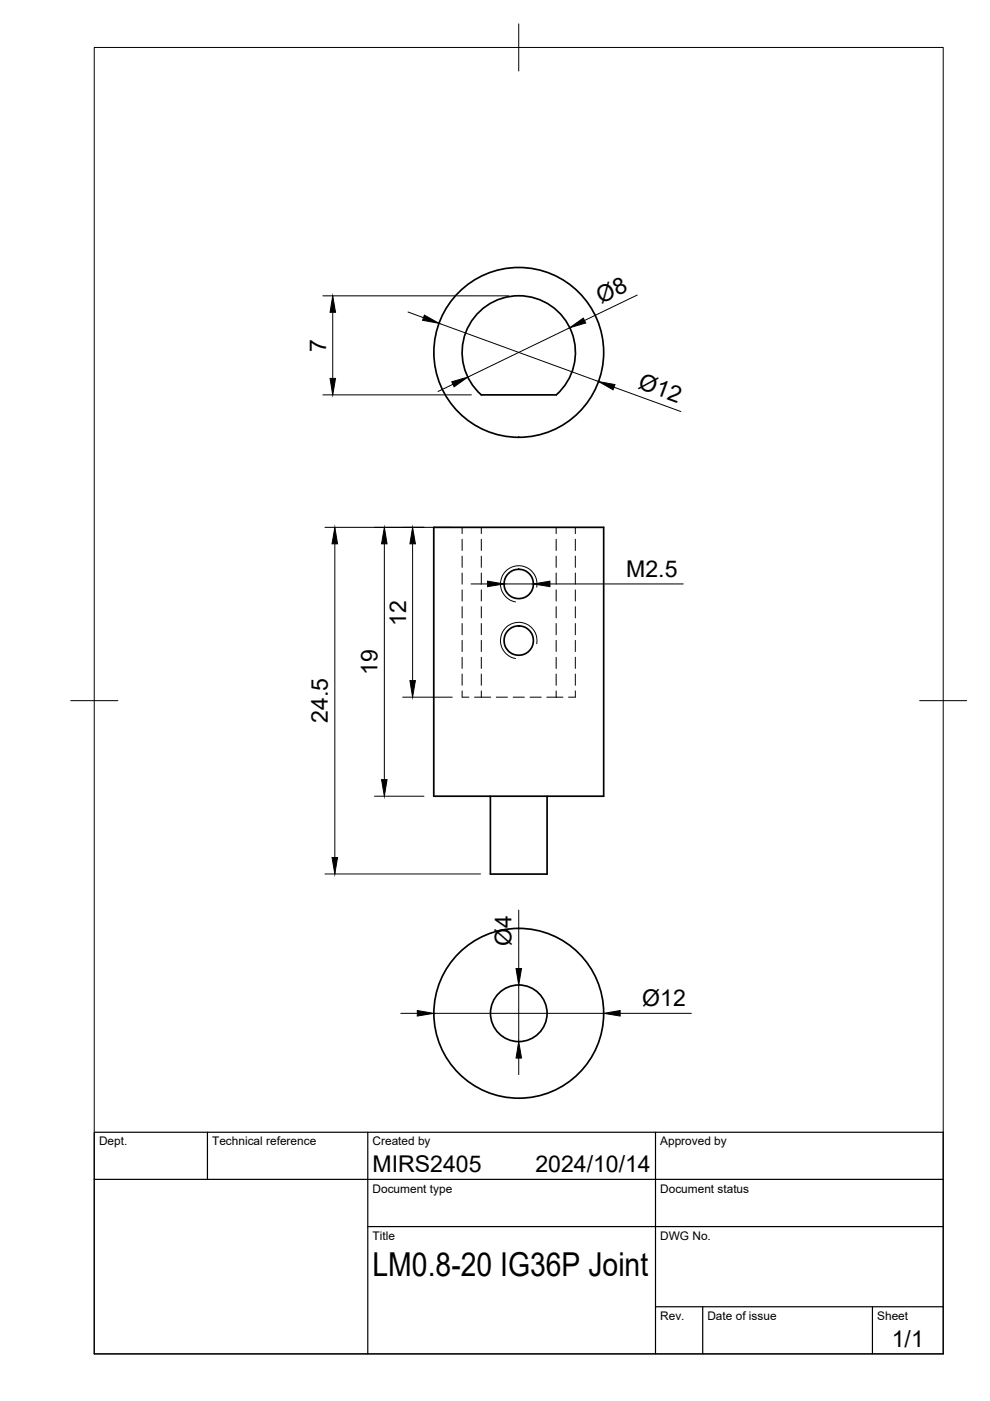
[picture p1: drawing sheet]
<svg xmlns="http://www.w3.org/2000/svg" width="210mm" height="297mm" viewBox="0 0 210 297" stroke-linecap="round" stroke-linejoin="round" font-family="sans-serif">
<!-- layer: Visible -->
<g fill="none" stroke="#000" stroke-width=".36">
<path d="M102 83.7h15.9M117.9 83.7a12 12 0 0 0 .8-17.3 12 12 0 0 0-17.4 0 12 12 0 0 0 .7 17.3M92 111.8h36v57h-36zM104 168.8v16.5h12v-16.5"/>
<circle cx="110" cy="74.7" r="18"/>
<circle cx="110" cy="123.8" r="3.1"/>
<circle cx="110" cy="135.8" r="3.1"/>
<circle cx="110" cy="214.8" r="18"/>
<circle cx="110" cy="214.8" r="6"/>
</g>
<!-- layer: Hidden -->
<g fill="none" stroke="#000" stroke-width=".21">
<path d="M98 111.8v1.3M98 114.3v2.4M98 117.9v2.4M102 111.8v1.3M102 114.3v2.4M102 117.9v2.4M117.9 111.8v1.3M117.9 114.3v2.4M117.9 117.9v2.4M122 111.8v1.3M122 114.3v2.4M122 117.9v2.4"/>
<path d="M98 121.5v2.4M98 125.1v2.3M98 128.6v2.4M98 132.2v2.4M98 135.8v2.3M98 139.3v2.4M102 121.5v2.4M102 125.1v2.3M102 128.6v2.4M102 132.2v2.4M102 135.8v2.3M102 139.3v2.4"/>
<path d="M117.9 121.5v2.4M117.9 125.1v2.3M117.9 128.6v2.4M117.9 132.2v2.4M117.9 135.8v2.3M117.9 139.3v2.4M122 121.5v2.4M122 125.1v2.3M122 128.6v2.4M122 132.2v2.4M122 135.8v2.3M122 139.3v2.4"/>
<path d="M98 146.5v1.3h1.4M98 142.9v2.4M100.6 147.8h1.4M102 147.8h2M102 142.9v2.4M102 146.5v1.3M105.2 147.8h2.4M108.8 147.8h2.4M112.4 147.8h2.3M115.9 147.8h2M117.9 147.8h1.5M117.9 142.9v2.4"/>
<path d="M117.9 146.5v1.3M122 146.5v1.3h-1.5M122 142.9v2.4"/>
</g>
<!-- layer: Visible Narrow -->
<path d="M113.8 124.5a3.9 3.9 0 0 0-3.1-4.5 3.9 3.9 0 0 0-4.5 3.1 3.9 3.9 0 0 0 3.1 4.5M113.8 136.5a3.9 3.9 0 0 0-3.1-4.5 3.9 3.9 0 0 0-4.5 3.1 3.9 3.9 0 0 0 3.1 4.5" fill="none" stroke="#000" stroke-width=".21"/>
<!-- layer: BORDER -->
<path d="M20 10.1h180v276.9h-180zM110 5.1v10M15 148.6h10M195 148.6h10" fill="none" stroke="#000" stroke-width=".21"/>
<!-- layer: TITLEBLOCK -->
<path d="M20 240.1h180v46.9h-180zM20 250h180M44 240.1v9.9M78 240.1v46.9M139 240.1v46.9M78 260.1h122M139 277.1h61M149 277.1v9.9M185 277.1v9.9" fill="none" stroke="#000" stroke-width=".25"/>
<!-- layer: FD_Dimensions -->
<g fill="none" stroke="#000" stroke-width=".21">
<path d="M68.5 62.7h39.4M70.5 66.2v14M86.5 66.2l3.3 1.2M93.1 68.5l33.8 12.4M120.8 69.5l-21.6 10.5M135.1 62.6l-11.2 5.4M68.5 83.7h31.4M96 81.5l-3.1 1.5M130.2 82.1l14.2 5.2M68.9 111.8h27M71 115.3v66.5M81.5 115.3v50"/>
<path d="M87.5 115.3v29M99.9 123.8h3.5M106.9 123.8h6.2M116.6 123.8h28.3M85.4 147.8h10.5M79.4 168.8h10.5M68.9 185.3h33M110 193v12.3M85 214.8h3.5M92 214.8h36M110 208.8v12M131.5 214.8h15.1"/>
<path d="M110 224.3v3.5"/>
</g>
<g fill="#000" stroke="#000" stroke-width=".21">
<path d="M70.5 62.7l.6 3.5h-1.1zM90 66.8l3.1 1.7-3.5-.6zM120.8 69.5l2.9-2.1 .5 1.1zM70 80.2h1.1l-.6 3.5zM95.8 80.9l3.4-.9-2.9 2zM126.9 80.9l3.5 .6-.4 1.1zM71 111.8l.6 3.5h-1.2zM81.5 111.8l.6 3.5h-1.2zM87.5 111.8l.6 3.5h-1.2zM103.4 123.2l3.5 .6-3.5 .6zM113.1 123.8l3.5-.6v1.2zM86.9 144.3h1.2l-.6 3.5z"/>
<path d="M80.9 165.3h1.2l-.6 3.5zM70.4 181.8h1.2l-.6 3.5zM88.5 214.3l3.5 .5-3.5 .6zM109.4 205.3h1.2l-.6 3.5zM128 214.8l3.5-.5v1.1zM110 220.8l.6 3.5h-1.2z"/>
</g>
<text font-size="7" x="79" y="270.6">LM0.8-20 IG36P Joint</text>
<g font-size="4.9">
<text x="127.5" y="64.5" transform="rotate(-26 127.5 64.5)">Ø8</text>
<text x="69.2" y="74.6" transform="rotate(-90 69.2 74.6)">7</text>
<text x="135.1" y="82.3" transform="rotate(20 135.1 82.3)">Ø12</text>
<text x="132.8" y="122.4">M2.5</text>
<text x="86.1" y="132.7" transform="rotate(-90 86.1 132.7)">12</text>
<text x="80" y="143.2" transform="rotate(-90 80 143.2)">19</text>
<text x="69.5" y="153.3" transform="rotate(-90 69.5 153.3)">24.5</text>
<text x="108.4" y="200.6" transform="rotate(-90 108.4 200.6)">Ø4</text>
<text x="136.2" y="213.3">Ø12</text>
<text x="79" y="248.5">MIRS2405</text>
<text x="113.5" y="248.5">2024/10/14</text>
<text x="189.1" y="285.7">1/1</text>
</g>
<g font-size="2.5">
<text x="21" y="242.9">Dept.</text>
<text x="45" y="242.9">Technical reference</text>
<text x="79" y="242.9">Created by</text>
<text x="140" y="242.9">Approved by</text>
<text x="79" y="252.8">Document type</text>
<text x="140" y="252.8">Document status</text>
<text x="79" y="262.9">Title</text>
<text x="140" y="262.9">DWG No.</text>
<text x="140" y="279.9">Rev.</text>
<text x="150" y="279.9">Date of issue</text>
<text x="186" y="279.9">Sheet</text>
</g>
</svg>
